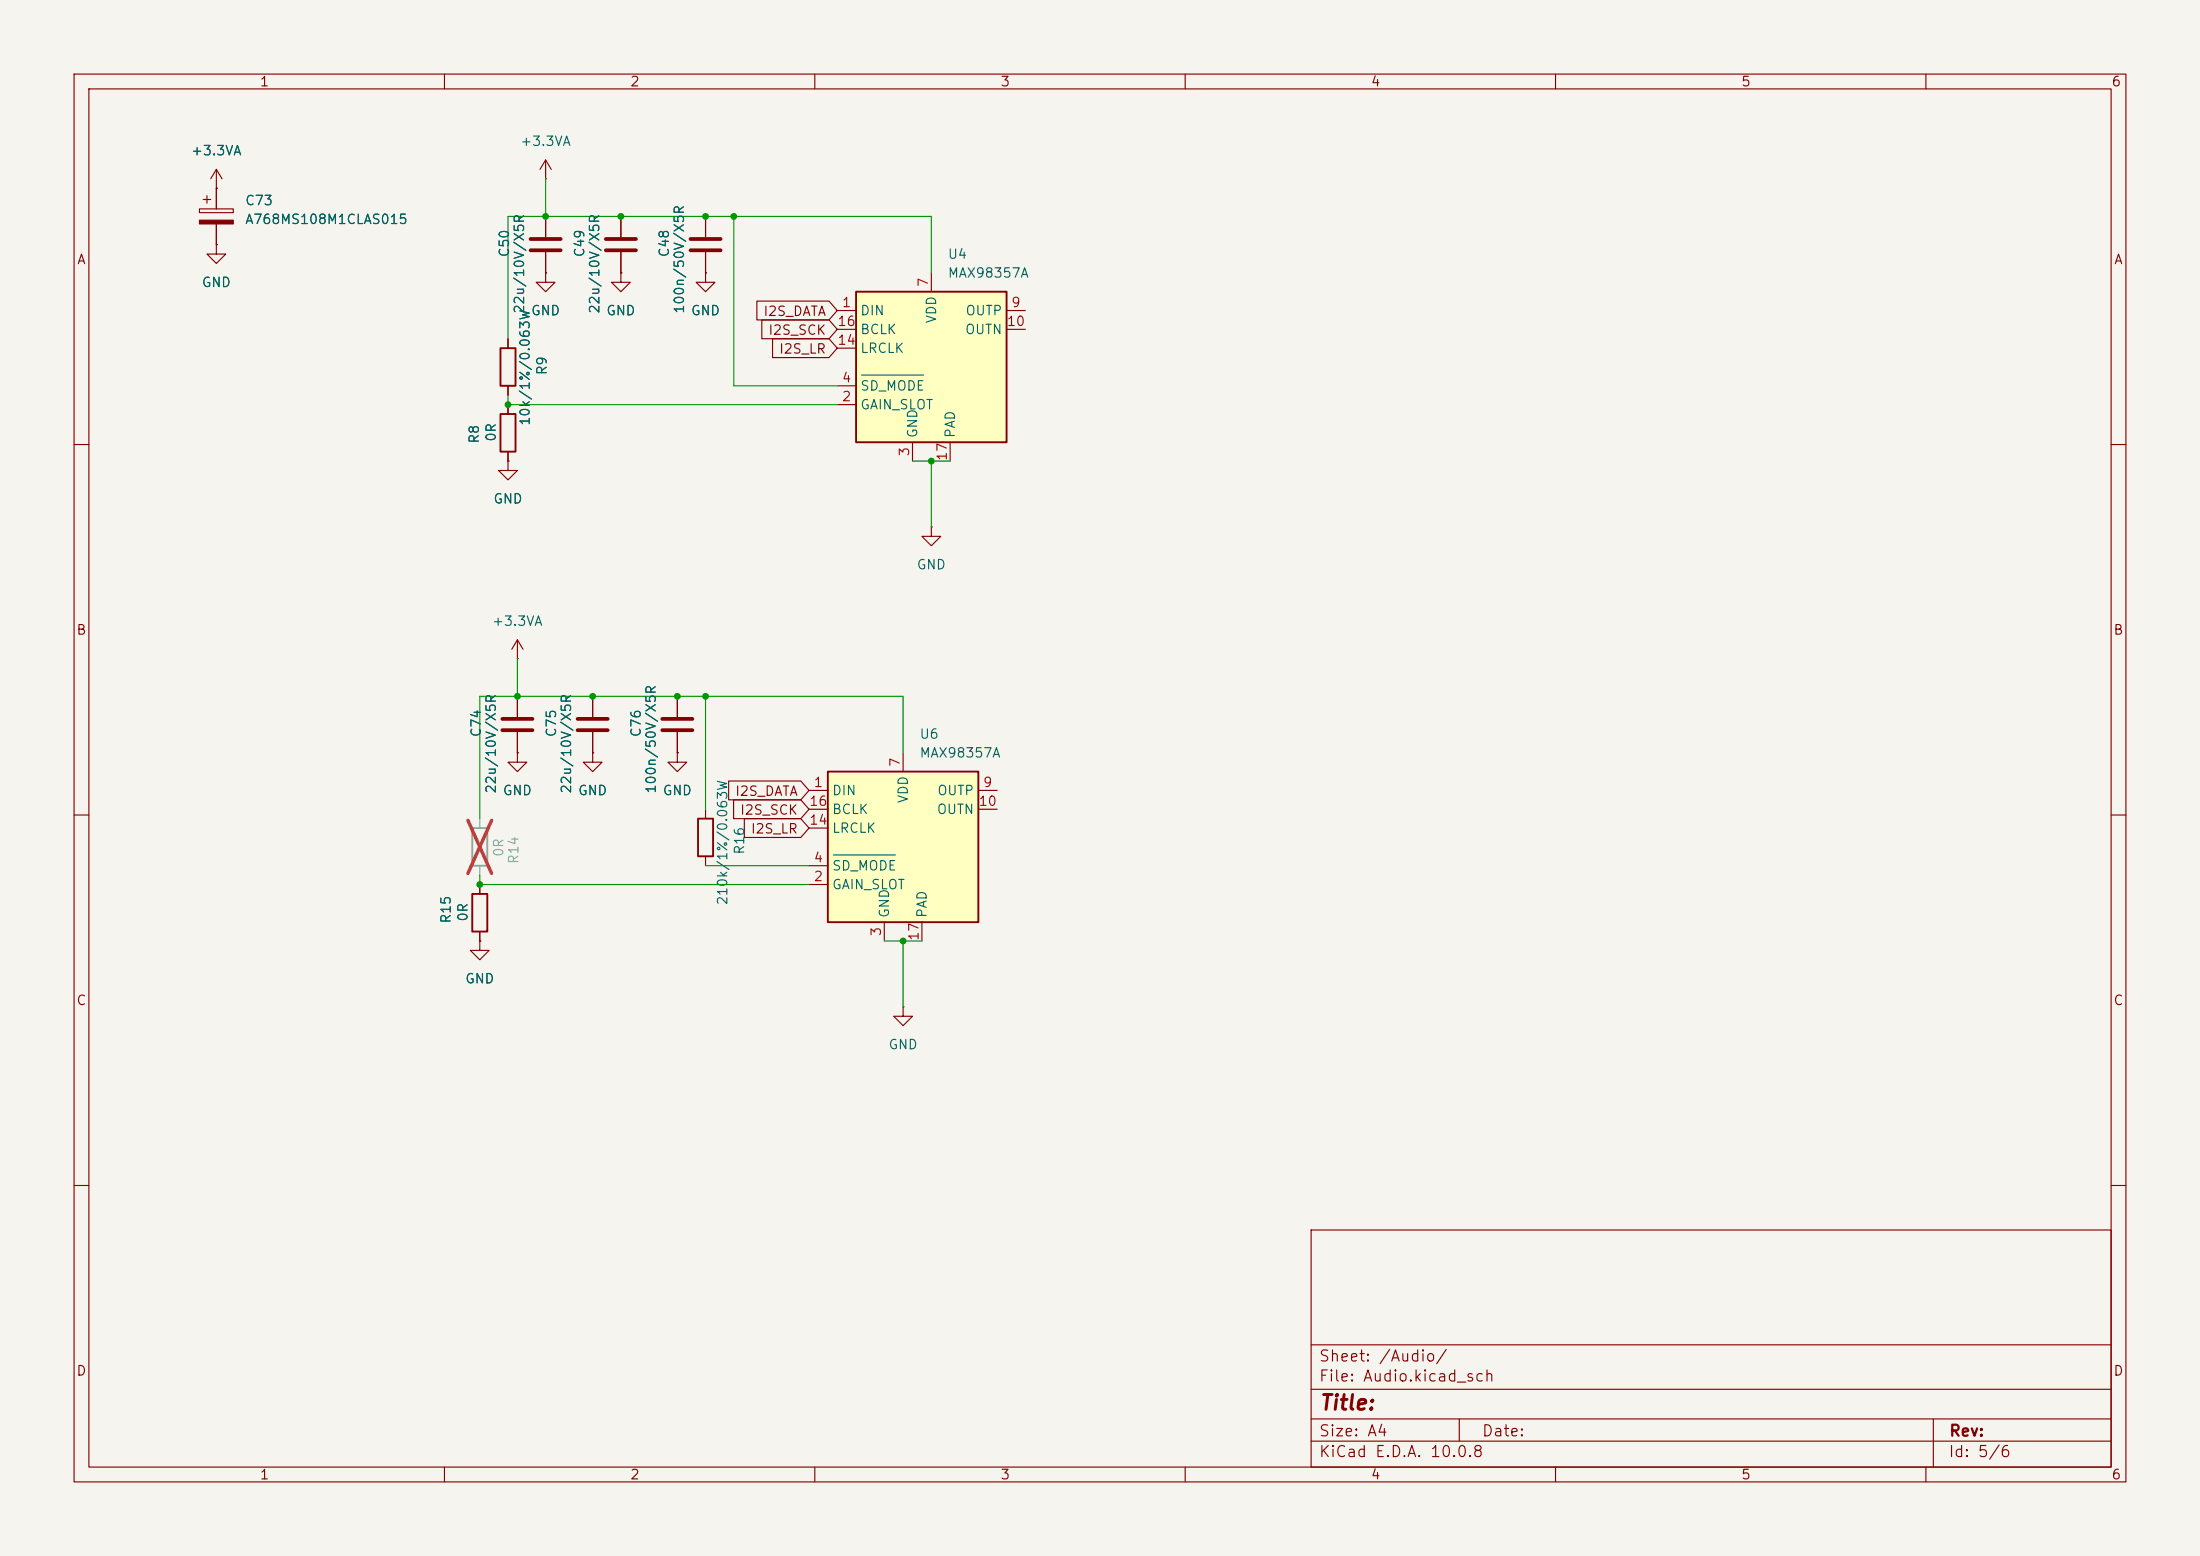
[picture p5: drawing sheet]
<svg xmlns="http://www.w3.org/2000/svg" width="297mm" height="210mm" viewBox="0 0 297 210" stroke-linecap="round" stroke-linejoin="round" font-family="sans-serif">
<path d="M0 0h297v210h-297z" fill="#f5f4ef" stroke="#f5f4ef" stroke-width=".14"/>
<g fill="none" stroke="#840000" stroke-width=".15">
<path d="M10 10h277v190h-277zM12 12h273v186h-273zM60 10v2M110 10v2M160 10v2M210 10v2M260 10v2M26.9 28.2h4.6v.5h-4.6zM27.4 26.9h1M27.9 26.4v1M29.2 25.4h.1M29.2 33v1.3h1.3l-1.3 1.3-1.3-1.3h1.3"/>
<path d="M29.2 33h.1M29.2 22.9v5.3M29.2 30.2v2.8M29.2 22.9l-.8 1.2M29.2 22.9l.8 1.2M73.7 36.8v1.3h1.2l-1.2 1.3-1.3-1.3h1.3M73.7 36.8h.1M73.7 29.2v2.8M73.7 34v2.8M68.6 45.7v1.3M68.6 52.1v1.2M68.6 54.6v1.3"/>
<path d="M10 60h2M68.6 62.2v1.3h1.2l-1.2 1.3-1.3-1.3h1.3M68.6 62.2h.1M68.6 61v1.2M125.7 71.1v1.3h1.3l-1.3 1.3-1.2-1.3h1.2M125.7 71.1h.1M285 60h2M69.8 88.9h.1M69.8 86.4l-.7 1.2M69.8 86.4l.8 1.2M69.8 86.4v2.5M10 110h2"/>
<path d="M80 101.6v1.3h1.3l-1.3 1.2-1.3-1.2h1.3M80 101.6h.1M91.4 101.6v1.3h1.3l-1.3 1.2-1.2-1.2h1.2M91.4 101.6h.1M285 110h2M64.8 127v1.3h1.2l-1.2 1.2-1.3-1.2h1.3M64.8 127h.1M121.9 135.9v1.3h1.3l-1.3 1.2-1.3-1.2h1.3M121.9 135.9h.1M10 160h2M177 166h108v32h-108zM285 160h2"/>
<path d="M60 198v2M110 198v2M160 198v2M177 194.5h108M177 191.5h108M177 187.5h108M177 181.5h108M197 191.5v3M210 198v2M260 198v2M261 191.5v6.5"/>
</g>
<path d="M26.9 29.7h4.6v.5h-4.6z" fill="#840000" stroke="#840000" stroke-width=".15"/>
<path d="M71.6 32.3h4.1M71.6 33.8h4.1" fill="none" stroke="#840000" stroke-width=".51"/>
<path d="M67.6 55.9h2v5.1h-2zM67.6 47h2v5.1h-2z" fill="none" stroke="#840000" stroke-width=".25"/>
<path d="M115.6 39.4h20.3v20.3h-20.3z" fill="#ffffc2"/>
<path d="M115.6 39.4h20.3v20.3h-20.3z" fill="none" stroke="#840000" stroke-width=".25"/>
<g fill="none" stroke="#840000" stroke-width=".15">
<path d="M73.7 24.1h.1M73.7 21.6l-.8 1.3M73.7 21.6l.7 1.3M73.7 21.6v2.5M83.8 36.8v1.3h1.3l-1.3 1.3-1.3-1.3h1.3M83.8 36.8h.1M83.8 29.2v2.8M83.8 34v2.8M125.7 36.8v2.6M113 41.9h2.6M113 54.6h2.6M113 52.1h2.6"/>
<path d="M113 44.5h2.6M113 47h2.6M123.2 59.7v2.5M128.3 59.7v2.5M135.9 41.9h2.5M135.9 44.5h2.5M80 94v2.8M80 98.8v2.8M91.4 94v2.8M91.4 98.8v2.8M69.8 101.6v1.3h1.3l-1.3 1.2-1.2-1.2h1.2M69.8 101.6h.1"/>
</g>
<path d="M116.3 50.6h8.4" fill="none" stroke="#006464" stroke-width=".15"/>
<path d="M81.8 32.3h4.1M81.8 33.8h4.1M78 97h4M78 98.6h4M89.4 97h4.1M89.4 98.6h4.1" fill="none" stroke="#840000" stroke-width=".51"/>
<path d="M63.8 111.8h2v5h-2z" fill="none" stroke="#9c9b98" stroke-width=".25"/>
<path d="M64.8 110.5v1.3M64.8 116.8v1.3" fill="none" stroke="#9c9b98" stroke-width=".15"/>
<path d="M63.2 110.7l3.2 7.2M66.4 110.7l-3.2 7.2" fill="none" stroke="#e12e31" stroke-width=".46"/>
<path d="M111.8 104.1h20.3v20.4h-20.3z" fill="#ffffc2"/>
<path d="M94.2 110.5h2.1v5.1h-2.1zM111.8 104.1h20.3v20.4h-20.3zM63.8 120.7h2v5h-2z" fill="none" stroke="#840000" stroke-width=".25"/>
<g fill="none" stroke="#840000" stroke-width=".15">
<path d="M29.2 33h.1M29.2 25.4h.1M29.2 25.4v2.8M29.2 30.2v2.8M73.7 36.8h.1M73.7 29.2v2.8M73.7 34v2.8M83.8 36.8h.1M83.8 29.2v2.8M83.8 34v2.8M95.2 36.8v1.3h1.3l-1.3 1.3-1.2-1.3h1.2M95.2 36.8h.1"/>
<path d="M95.2 29.2v2.8M95.2 34v2.8M68.6 45.7v1.3M68.6 52.1v1.2M68.6 54.6v1.3M102.2 40.6h9.7l1.1 1.3-1.1 1.3h-9.7zM102.8 43.2h9.1l1.1 1.3-1.1 1.2h-9.1zM104.3 45.7h7.6l1.1 1.3-1.1 1.3h-7.6zM68.6 62.2h.1M68.6 61v1.2M69.8 94v2.8M69.8 98.8v2.8"/>
<path d="M80 94v2.8M80 98.8v2.8M91.4 94v2.8M91.4 98.8v2.8M64.8 119.4v1.3M69.8 101.6h.1M80 101.6h.1M91.4 101.6h.1M95.2 109.2v1.3M95.2 115.6v1.2M98.4 105.4h9.7l1.1 1.3-1.1 1.3h-9.7zM99 107.9h9.1l1.1 1.3-1.1 1.3h-9.1z"/>
<path d="M100.5 110.5h7.6l1.1 1.3-1.1 1.2h-7.6zM109.2 106.7h2.6M109.2 119.4h2.6M109.2 116.8h2.6M109.2 109.2h2.6M109.2 111.8h2.6M121.9 101.6v2.5M132.1 106.7h2.5M132.1 109.2h2.5M64.8 127h.1M64.8 125.7v1.3M119.4 124.5v2.5"/>
<path d="M124.5 124.5v2.5"/>
</g>
<path d="M112.5 115.4h8.4" fill="none" stroke="#006464" stroke-width=".15"/>
<path d="M93.2 32.3h4.1M93.2 33.8h4.1M67.8 97h4.1M67.8 98.6h4.1" fill="none" stroke="#840000" stroke-width=".51"/>
<g fill="none" stroke="#009600" stroke-width=".15">
<path d="M73.7 24.1v5.1M99.1 29.2v22.9h13.9M125.7 36.8v-7.6h-57.1v16.5M68.6 53.3v1.3h44.4M123.2 62.2h5.1M125.7 62.2v8.9M69.8 88.9v5.1M95.2 94v15.2M64.8 118.1v1.3h44.4M95.2 116.8h14M121.9 101.6v-7.6h-57.1v16.5M119.4 127h5.1"/>
<path d="M121.9 127v8.9"/>
</g>
<g fill="#009600">
<circle cx="69.8" cy="94" r=".46"/>
<circle cx="91.4" cy="94" r=".46"/>
<circle cx="80" cy="94" r=".46"/>
<circle cx="95.2" cy="94" r=".46"/>
<circle cx="121.9" cy="127" r=".46"/>
<circle cx="64.8" cy="119.4" r=".46"/>
<circle cx="125.7" cy="62.2" r=".46"/>
<circle cx="73.7" cy="29.2" r=".46"/>
<circle cx="95.2" cy="29.2" r=".46"/>
<circle cx="83.8" cy="29.2" r=".46"/>
<circle cx="68.6" cy="54.6" r=".46"/>
<circle cx="99.1" cy="29.2" r=".46"/>
</g>
<text font-size="2" fill="#840000" x="178" y="190.8">Title:</text>
<g font-size="1.5" fill="#840000">
<text x="178" y="184.1">Sheet: /Audio/</text>
<text x="178" y="186.8">File: Audio.kicad_sch</text>
<text x="178" y="197">KiCad E.D.A. 10.0.8</text>
<text x="178" y="194.2">Size: A4</text>
<text x="200" y="194.2">Date:</text>
<text x="263" y="197">Id: 5/6</text>
<text x="263" y="194.2">Rev:</text>
</g>
<g font-size="1.3" fill="#840000">
<text x="35" y="12">1</text>
<text x="85" y="12">2</text>
<text x="135" y="12">3</text>
<text x="185" y="12">4</text>
<text x="235" y="12">5</text>
<text x="285" y="12">6</text>
<text x="10.3" y="36">A</text>
<text x="285.3" y="36">A</text>
<text x="103" y="43">I2S_DATA</text>
<text x="103.6" y="45.5">I2S_SCK</text>
<text x="105.1" y="48">I2S_LR</text>
<text x="10.2" y="86">B</text>
<text x="285.2" y="86">B</text>
<text x="99.2" y="107.7">I2S_DATA</text>
<text x="99.8" y="110.3">I2S_SCK</text>
<text x="101.3" y="112.8">I2S_LR</text>
<text x="10.2" y="136">C</text>
<text x="285.2" y="136">C</text>
<text x="10.2" y="186">D</text>
<text x="285.2" y="186">D</text>
<text x="35" y="200">1</text>
<text x="85" y="200">2</text>
<text x="135" y="200">3</text>
<text x="185" y="200">4</text>
<text x="235" y="200">5</text>
<text x="285" y="200">6</text>
</g>
<g font-size="1.3" fill="#006464">
<text x="25.7" y="21.3">+3.3VA</text>
<text x="70.1" y="20">+3.3VA</text>
<text x="33" y="28">C73</text>
<text x="33" y="30.6">A768MS108M1CLAS015</text>
<text x="69" y="34.8" transform="rotate(-90 69 34.8)">C50</text>
<text x="79.2" y="34.8" transform="rotate(-90 79.2 34.8)">C49</text>
<text x="90.6" y="34.8" transform="rotate(-90 90.6 34.8)">C48</text>
<text x="127.9" y="35.3">U4</text>
<text x="27.1" y="39.1">GND</text>
<text x="127.9" y="37.8">MAX98357A</text>
<text x="71.1" y="42.4" transform="rotate(-90 71.1 42.4)">22u/10V/X5R</text>
<text x="71.6" y="42.9">GND</text>
<text x="81.2" y="42.4" transform="rotate(-90 81.2 42.4)">22u/10V/X5R</text>
<text x="81.8" y="42.9">GND</text>
<text x="92.7" y="42.4" transform="rotate(-90 92.7 42.4)">100n/50V/X5R</text>
<text x="93.2" y="42.9">GND</text>
<text x="116.1" y="42.9">DIN</text>
<text x="116.1" y="48">LRCLK</text>
<text x="116.1" y="45.4">BCLK</text>
<text x="126.7" y="43.7" transform="rotate(-90 126.7 43.7)">VDD</text>
<text x="130.2" y="45.4">OUTN</text>
<text x="130.3" y="42.9">OUTP</text>
<text x="74.1" y="50.7" transform="rotate(-90 74.1 50.7)">R9</text>
<text x="116.1" y="53">SD_MODE</text>
<text x="65" y="60" transform="rotate(-90 65 60)">R8</text>
<text x="67.3" y="59.7" transform="rotate(-90 67.3 59.7)">0R</text>
<text x="71.8" y="57.6" transform="rotate(-90 71.8 57.6)">10k/1%/0.063W</text>
<text x="116.1" y="55.6">GAIN_SLOT</text>
<text x="124.2" y="59.2" transform="rotate(-90 124.2 59.2)">GND</text>
<text x="129.2" y="59.2" transform="rotate(-90 129.2 59.2)">PAD</text>
<text x="66.5" y="68.3">GND</text>
<text x="123.7" y="77.2">GND</text>
<text x="66.3" y="84.8">+3.3VA</text>
<text x="65.2" y="99.6" transform="rotate(-90 65.2 99.6)">C74</text>
<text x="75.4" y="99.6" transform="rotate(-90 75.4 99.6)">C75</text>
<text x="86.8" y="99.6" transform="rotate(-90 86.8 99.6)">C76</text>
<text x="124" y="100">U6</text>
<text x="67.3" y="107.2" transform="rotate(-90 67.3 107.2)">22u/10V/X5R</text>
<text x="67.8" y="107.6">GND</text>
<text x="77.4" y="107.2" transform="rotate(-90 77.4 107.2)">22u/10V/X5R</text>
<text x="77.9" y="107.6">GND</text>
<text x="88.8" y="107.2" transform="rotate(-90 88.8 107.2)">100n/50V/X5R</text>
<text x="89.4" y="107.6">GND</text>
<text x="112.2" y="107.6">DIN</text>
<text x="124" y="102.6">MAX98357A</text>
<text x="126.4" y="107.6">OUTP</text>
<text x="112.2" y="112.7">LRCLK</text>
<text x="112.2" y="110.2">BCLK</text>
<text x="122.9" y="108.5" transform="rotate(-90 122.9 108.5)">VDD</text>
<text x="126.4" y="110.2">OUTN</text>
<text x="100.8" y="115.4" transform="rotate(-90 100.8 115.4)">R16</text>
<text x="112.2" y="117.8">SD_MODE</text>
<text x="61.2" y="124.7" transform="rotate(-90 61.2 124.7)">R15</text>
<text x="63.4" y="124.5" transform="rotate(-90 63.4 124.5)">0R</text>
<text x="98.5" y="122.3" transform="rotate(-90 98.5 122.3)">210k/1%/0.063W</text>
<text x="112.2" y="120.3">GAIN_SLOT</text>
<text x="120.3" y="124" transform="rotate(-90 120.3 124)">GND</text>
<text x="125.4" y="124" transform="rotate(-90 125.4 124)">PAD</text>
<text x="62.7" y="133">GND</text>
<text x="119.9" y="141.9">GND</text>
</g>
<g font-size="1.3" fill="#a90000">
<text x="113.6" y="41.8">1</text>
<text x="125.6" y="38.8" transform="rotate(-90 125.6 38.8)">7</text>
<text x="136.4" y="41.8">9</text>
<text x="113" y="46.9">14</text>
<text x="113" y="44.3">16</text>
<text x="135.8" y="44.3">10</text>
<text x="113.6" y="51.9">4</text>
<text x="113.6" y="54.5">2</text>
<text x="123.1" y="61.7" transform="rotate(-90 123.1 61.7)">3</text>
<text x="128.1" y="62.3" transform="rotate(-90 128.1 62.3)">17</text>
<text x="109.8" y="106.5">1</text>
<text x="121.8" y="103.6" transform="rotate(-90 121.8 103.6)">7</text>
<text x="132.6" y="106.5">9</text>
<text x="109.2" y="111.6">14</text>
<text x="109.2" y="109.1">16</text>
<text x="132" y="109.1">10</text>
<text x="109.8" y="119.2">2</text>
<text x="109.8" y="116.7">4</text>
<text x="119.2" y="126.5" transform="rotate(-90 119.2 126.5)">3</text>
<text x="124.3" y="127.1" transform="rotate(-90 124.3 127.1)">17</text>
</g>
<g font-size="1.3" fill="#939391">
<text x="68.3" y="115.7" transform="rotate(-90 68.3 115.7)">0R</text>
<text x="70.3" y="116.7" transform="rotate(-90 70.3 116.7)">R14</text>
</g>
</svg>
